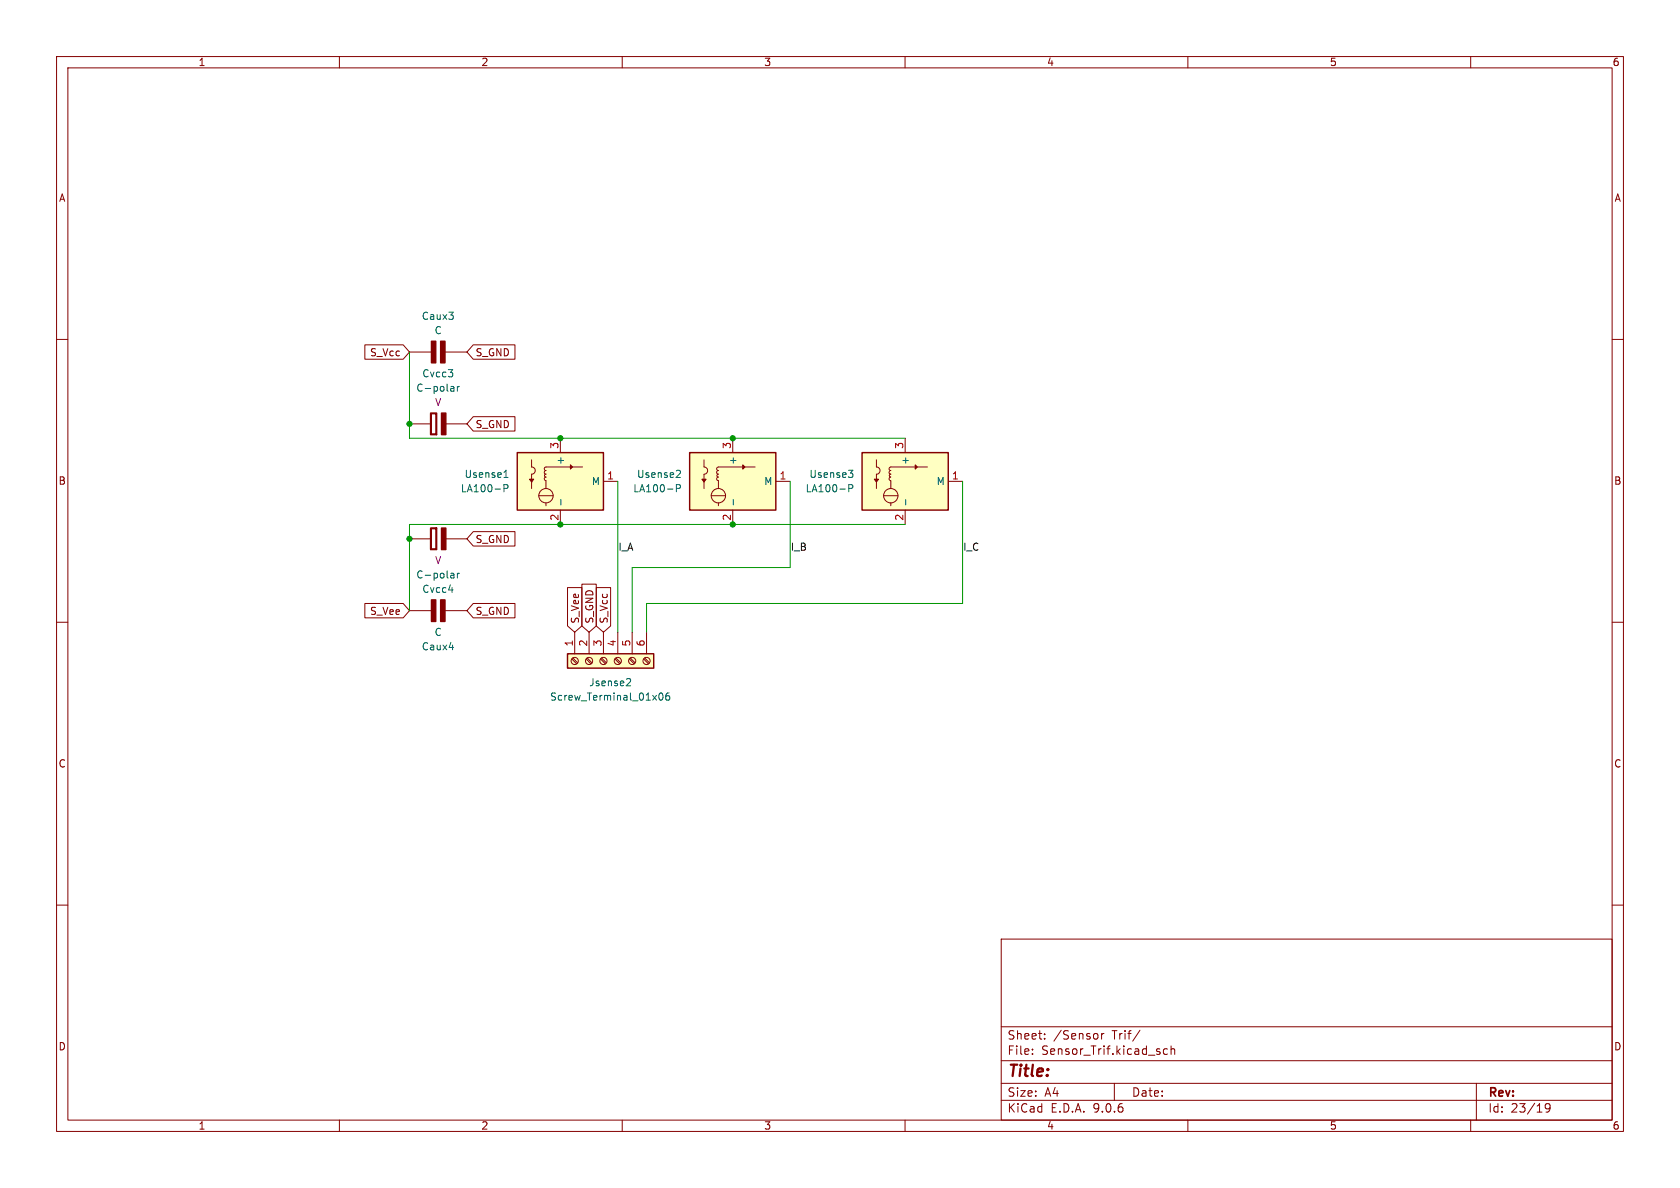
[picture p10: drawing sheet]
<svg xmlns="http://www.w3.org/2000/svg" width="297mm" height="210mm" viewBox="0 0 297 210" stroke-linecap="round" stroke-linejoin="round" font-family="sans-serif">
<g fill="none" stroke="#840000" stroke-width=".18">
<path d="M10 10h277v190h-277zM12 12h273v186h-273zM60 10v2M110 10v2M160 10v2M210 10v2M260 10v2M10 60h2M285 60h2M72.4 95.3h3.7M78.8 95.3h3.7M10 110h2"/>
<path d="M285 110h2M10 160h2M177 166h108v32h-108zM285 160h2M60 198v2M110 198v2M160 198v2M177 194.5h108M177 191.5h108M177 187.5h108M177 181.5h108M182.5 186.3v.1"/>
<path d="M182.5 185.5v.1M184.7 183.6v.1M184.7 182.8v.1M194.7 182.7v1M195.2 182.7l-.3 .1-.2 .2M197 191.5v3M201.5 182.1l-1.3 2M206.4 185.5l-.4-.1-.3 .3v.4l.1 .2h.6M207 185.5l.2-.1 .4 .1 .1 .9M207 184.9v1.5M210 198v2M260 198v2"/>
<path d="M261 191.5v6.5M274 195.7l-.3 .3h-.2l-.3-.3 .1-.5 .4-.1 .3 .1a.99 .99 0 0 1-.4 1.4h-.3"/>
</g>
<g fill="#840000" stroke="#840000" stroke-width=".25">
<path d="M76.1 93.3h1.1l-.1 .1h-.9v3.7h.9v-3.7l.1-.1v3.9h-1.1z"/>
<path d="M78.1 93.3h.7v3.9h-.7z"/>
</g>
<path d="M79.3 104.3h.8M79.8 101.3l.4 .1 .1 .8M80.3 102.1l-.5 .1M80.3 101.6l-.5 .1M80.9 101.3v.9M81.2 101.3l-.3 .3" fill="none" stroke="#006464" stroke-width=".18"/>
<path d="M100.3 115.6h15.3v2.5h-15.3z" fill="#ffffc2"/>
<path d="M100.3 115.6h15.3v2.5h-15.3z" fill="none" stroke="#840000" stroke-width=".25"/>
<g fill="none" stroke="#840000" stroke-width=".18">
<path d="M101.1 116.5l.8 .8M101.3 116.3l.8 .9M101.6 111.8v3.8M103.6 116.5l.9 .8M103.8 116.3l.8 .9M104.1 111.8v3.8M106.2 116.5l.8 .8M106.3 116.3l.9 .9M106.7 111.8v3.8M108.7 116.5l.9 .8M108.9 116.3l.8 .9M109.2 111.8v3.8"/>
<path d="M111.3 116.5l.8 .8M111.4 116.3l.9 .9M111.8 111.8v3.8M113.8 116.5l.8 .8M114 116.3l.8 .9M114.3 111.8v3.8"/>
<circle cx="101.6" cy="116.8" r=".63"/>
<circle cx="104.1" cy="116.8" r=".63"/>
<circle cx="106.7" cy="116.8" r=".63"/>
<circle cx="109.2" cy="116.8" r=".63"/>
<circle cx="111.8" cy="116.8" r=".63"/>
<circle cx="114.3" cy="116.8" r=".63"/>
</g>
<path d="M110.9 120h.5l.1 .3-.8 .9h.8M116.6 122.6l.2-.1a.68 .68 0 0 1 .4 .6 .68 .68 0 0 1-.4 .7l-.2-.2-.1-.3zM118.3 122.5l-.4 .1a.86 .86 0 0 0 0 1.2l.5-.2v-.4l-.2-.2h-.3l-.2 .2" fill="none" stroke="#006464" stroke-width=".18"/>
<path d="M121.9 80h15.3v10.2h-15.3z" fill="#ffffc2"/>
<g fill="#840000" stroke="#840000" stroke-width=".18">
<path d="M124.1 84.7h.7l-.3 .5z"/>
<path d="M131.3 82.2l.4 .4-.4 .3z"/>
</g>
<g fill="none" stroke="#840000" stroke-width=".18">
<path d="M72.4 62.2h3.9M78.7 62.2h3.8M129.5 77.5v2.5M124.5 81.3v1.3a.64 .64 0 0 1 .6 .6 .64 .64 0 0 1-.6 .6v2.6M125.7 87.6h2.6M127 83.8l-.3 .3 .3 .2-.2 .1-.1 .3 .3 .3v1.4M127 88.9v.5M129.5 90.2v2.5M133.5 82.6h-6.6l-.2 .3 .3 .3-.2 .1-.1 .2 .3 .3M137.2 85.1h2.5"/>
<circle cx="127" cy="87.6" r="1.27"/>
</g>
<path d="M121.9 80h15.3v10.2h-15.3z" fill="none" stroke="#840000" stroke-width=".25"/>
<path d="M119.6 86.3h.6l.1-.2-.1-.3-.6-.1v1.2M119.8 83.1l.4 .1 .1 .3-.8 .9h.8M129.6 88.3v1" fill="none" stroke="#006464" stroke-width=".18"/>
<g fill="#840000" stroke="#840000" stroke-width=".25">
<path d="M76.3 60.3h.7v3.8h-.7z"/>
<path d="M77.9 60.3h.8v3.8h-.8z"/>
</g>
<path d="M152.4 80h15.2v10.2h-15.2z" fill="#ffffc2"/>
<g fill="#840000" stroke="#840000" stroke-width=".18">
<path d="M154.6 84.7h.7l-.4 .5z"/>
<path d="M161.8 82.2l.4 .4-.4 .3z"/>
</g>
<g fill="none" stroke="#840000" stroke-width=".18">
<path d="M160 77.5v2.5M154.9 81.3v1.3a.64 .64 0 0 1 .7 .6 .64 .64 0 0 1-.7 .6v2.6M156.2 87.6h2.5M157.5 83.8l-.3 .3 .3 .2-.2 .1-.1 .3 .3 .3v1.4M157.5 88.9v.5M160 90.2v2.5M164 82.6h-6.6l-.2 .3 .3 .3-.2 .1-.1 .2 .3 .3M167.6 85.1h2.6"/>
<circle cx="157.5" cy="87.6" r="1.27"/>
</g>
<path d="M152.4 80h15.2v10.2h-15.2z" fill="none" stroke="#840000" stroke-width=".25"/>
<path d="M150 83.1h.8l-.4 .5 .3 .1 .1 .5-.3 .2h-.3M150.1 86.3h.6l.1-.2-.1-.3-.6-.1v1.2M160.1 88.3v1" fill="none" stroke="#006464" stroke-width=".18"/>
<path d="M91.4 80h15.3v10.2h-15.3z" fill="#ffffc2"/>
<g fill="#840000" stroke="#840000" stroke-width=".18">
<path d="M93.6 84.7h.8l-.4 .5z"/>
<path d="M100.8 82.2l.4 .4-.4 .3z"/>
</g>
<g fill="none" stroke="#840000" stroke-width=".18">
<path d="M64.5 61h6.8l1.1 1.2-1.1 1.3h-6.8zM72.4 74.9h3.7M78.8 74.9h3.7M83.7 61h7.3v2.5h-7.3l-1.2-1.3zM83.7 73.7h7.3v2.5h-7.3l-1.2-1.3zM99.1 77.5v2.5M83.7 94h7.3v2.5h-7.3l-1.2-1.2zM94 81.3v1.3a.64 .64 0 0 1 .6 .6 .64 .64 0 0 1-.6 .6v2.6M95.2 87.6h2.6M96.5 83.8l-.2 .3 .2 .2-.2 .1-.1 .3 .3 .3v1.4M96.5 88.9v.5M99.1 90.2v2.5"/>
<path d="M103 82.6h-6.5l-.3 .3 .3 .3-.2 .1-.1 .2 .3 .3M106.7 85.1h2.5M64.5 106.7h6.8l1.1 1.3-1.1 1.2h-6.8zM72.4 108h3.9M78.7 108h3.8M83.7 106.7h7.3v2.5h-7.3l-1.2-1.2zM100.3 103.9h2.6v6.7l-1.3 1.2-1.3-1.2zM102.9 103.3h2.5v7.3l-1.3 1.2-1.2-1.2zM105.4 103.9h2.6v6.7l-1.3 1.2-1.3-1.2z"/>
<circle cx="96.5" cy="87.6" r="1.27"/>
</g>
<path d="M91.4 80h15.3v10.2h-15.3z" fill="none" stroke="#840000" stroke-width=".25"/>
<path d="M79.3 65.3h.7l-.4 .5M79.8 68.3l.4 .1 .1 .8M80 66v.5M80.3 69.1l-.5 .1M80.3 68.6l-.5 .1M80.9 68.3v.9M81.2 68.3l-.3 .3M89.1 86.3h.6l.1-.2v-.3l-.7-.1v1.2M89.1 84.4h.7M89.2 83.4l.3-.3v1.3M99.2 88.3v1M79.4 114.5h.8" fill="none" stroke="#006464" stroke-width=".18"/>
<g fill="#840000" stroke="#840000" stroke-width=".25">
<path d="M76.1 73h1.1v3.8l-.1-.1v-3.6h-.9v3.6h.9l.1 .1h-1.1z"/>
<path d="M78.1 73h.7v3.8h-.7z"/>
<path d="M76.3 106h.7v3.9h-.7z"/>
<path d="M77.9 106h.8v3.9h-.8z"/>
</g>
<path d="M72.4 62.2v15.3h87.6M109.2 85.1v26.7M139.7 85.1v15.2h-27.9v11.5M160 92.7h-87.6v15.3M170.2 85.1v21.6h-55.9v5.1" fill="none" stroke="#009600" stroke-width=".18"/>
<g fill="#009600" stroke="#009600" stroke-width=".18">
<circle cx="99.1" cy="77.5" r=".46"/>
<circle cx="99.1" cy="92.7" r=".46"/>
<circle cx="72.4" cy="95.3" r=".46"/>
<circle cx="129.5" cy="77.5" r=".46"/>
<circle cx="129.5" cy="92.7" r=".46"/>
<circle cx="72.4" cy="74.9" r=".46"/>
</g>
<text font-size="2.8" fill="#840000" x="178" y="190.9">Title:</text>
<g font-size="2.1" fill="#840000">
<text x="178" y="184">Sheet:</text>
<text x="186.2" y="184">/Sensor</text>
<text x="196.7" y="184">Trif/</text>
<text x="178" y="186.7">File:</text>
<text x="184.1" y="186.7">Sensor_Trif.kicad_sch</text>
<text x="178" y="196.9">KiCad</text>
<text x="178" y="194.1">Size:</text>
<text x="184.7" y="194.1">A4</text>
<text x="185.7" y="196.9">E.D.A.</text>
<text x="193.3" y="196.9">9.0.6</text>
<text x="200" y="194.1">Date:</text>
<text x="263" y="194.3">Rev:</text>
<text x="263" y="196.9">Id:</text>
<text x="267.1" y="196.9">23/19</text>
</g>
<g font-size="1.8" fill="#840000">
<text x="35" y="11.9">1</text>
<text x="85" y="11.9">2</text>
<text x="135" y="11.9">3</text>
<text x="185" y="11.9">4</text>
<text x="235" y="11.9">5</text>
<text x="285" y="11.9">6</text>
<text x="10.3" y="35.9">A</text>
<text x="285.3" y="35.9">A</text>
<text x="65.3" y="63.2">S_Vcc</text>
<text x="84" y="63.2">S_GND</text>
<text x="84" y="75.9">S_GND</text>
<text x="10.3" y="85.9">B</text>
<text x="285.3" y="85.9">B</text>
<text x="84" y="96.2">S_GND</text>
<text x="65.3" y="108.9">S_Vee</text>
<text x="84" y="108.9">S_GND</text>
<text x="102.6" y="110.3" transform="rotate(-90 102.6 110.3)">S_Vee</text>
<text x="105.1" y="110.3" transform="rotate(-90 105.1 110.3)">S_GND</text>
<text x="107.6" y="110.3" transform="rotate(-90 107.6 110.3)">S_Vcc</text>
<text x="10.3" y="135.9">C</text>
<text x="285.3" y="135.9">C</text>
<text x="10.3" y="185.9">D</text>
<text x="285.3" y="185.9">D</text>
<text x="35" y="199.9">1</text>
<text x="85" y="199.9">2</text>
<text x="135" y="199.9">3</text>
<text x="185" y="199.9">4</text>
<text x="235" y="199.9">5</text>
<text x="285" y="199.9">6</text>
</g>
<g font-size="1.8" fill="#006464">
<text x="74.5" y="56.7">Caux3</text>
<text x="76.7" y="59.3">C</text>
<text x="73.5" y="69.4">C-polar</text>
<text x="74.6" y="66.9">Cvcc3</text>
<text x="99.9" y="82.3" transform="rotate(-90 99.9 82.3)">+</text>
<text x="130.4" y="82.3" transform="rotate(-90 130.4 82.3)">+</text>
<text x="160.9" y="82.3" transform="rotate(-90 160.9 82.3)">+</text>
<text x="81.4" y="87.2">LA100-P</text>
<text x="82" y="84.7">Usense1</text>
<text x="104.5" y="86">M</text>
<text x="111.8" y="87.2">LA100-P</text>
<text x="112.5" y="84.7">Usense2</text>
<text x="135" y="86">M</text>
<text x="142.3" y="87.2">LA100-P</text>
<text x="143" y="84.7">Usense3</text>
<text x="165.5" y="86">M</text>
<text x="73.5" y="102.5">C-polar</text>
<text x="74.6" y="105">Cvcc4</text>
<text x="76.7" y="112.6">C</text>
<text x="74.5" y="115.2">Caux4</text>
<text x="97.1" y="124.1">Screw_Terminal_01x06</text>
<text x="104.1" y="121.5">Jsense2</text>
</g>
<g font-size="1.8" fill="#840084">
<text x="76.8" y="72">V</text>
<text x="76.8" y="99.9">V</text>
</g>
<g font-size="1.8" fill="#a90000">
<text x="98.8" y="79.4" transform="rotate(-90 98.8 79.4)">3</text>
<text x="129.3" y="79.4" transform="rotate(-90 129.3 79.4)">3</text>
<text x="159.8" y="79.4" transform="rotate(-90 159.8 79.4)">3</text>
<text x="107.2" y="84.8">1</text>
<text x="137.7" y="84.8">1</text>
<text x="168.2" y="84.8">1</text>
<text x="98.8" y="92.1" transform="rotate(-90 98.8 92.1)">2</text>
<text x="129.3" y="92.1" transform="rotate(-90 129.3 92.1)">2</text>
<text x="159.8" y="92.1" transform="rotate(-90 159.8 92.1)">2</text>
<text x="101.3" y="114.4" transform="rotate(-90 101.3 114.4)">1</text>
<text x="103.9" y="114.4" transform="rotate(-90 103.9 114.4)">2</text>
<text x="106.4" y="114.4" transform="rotate(-90 106.4 114.4)">3</text>
<text x="109" y="114.4" transform="rotate(-90 109 114.4)">4</text>
<text x="111.5" y="114.4" transform="rotate(-90 111.5 114.4)">5</text>
<text x="114" y="114.4" transform="rotate(-90 114 114.4)">6</text>
</g>
<g font-size="1.8" fill="#0f0f0f">
<text x="109.2" y="97.4">I_A</text>
<text x="139.7" y="97.4">I_B</text>
<text x="170.2" y="97.4">I_C</text>
</g>
</svg>
